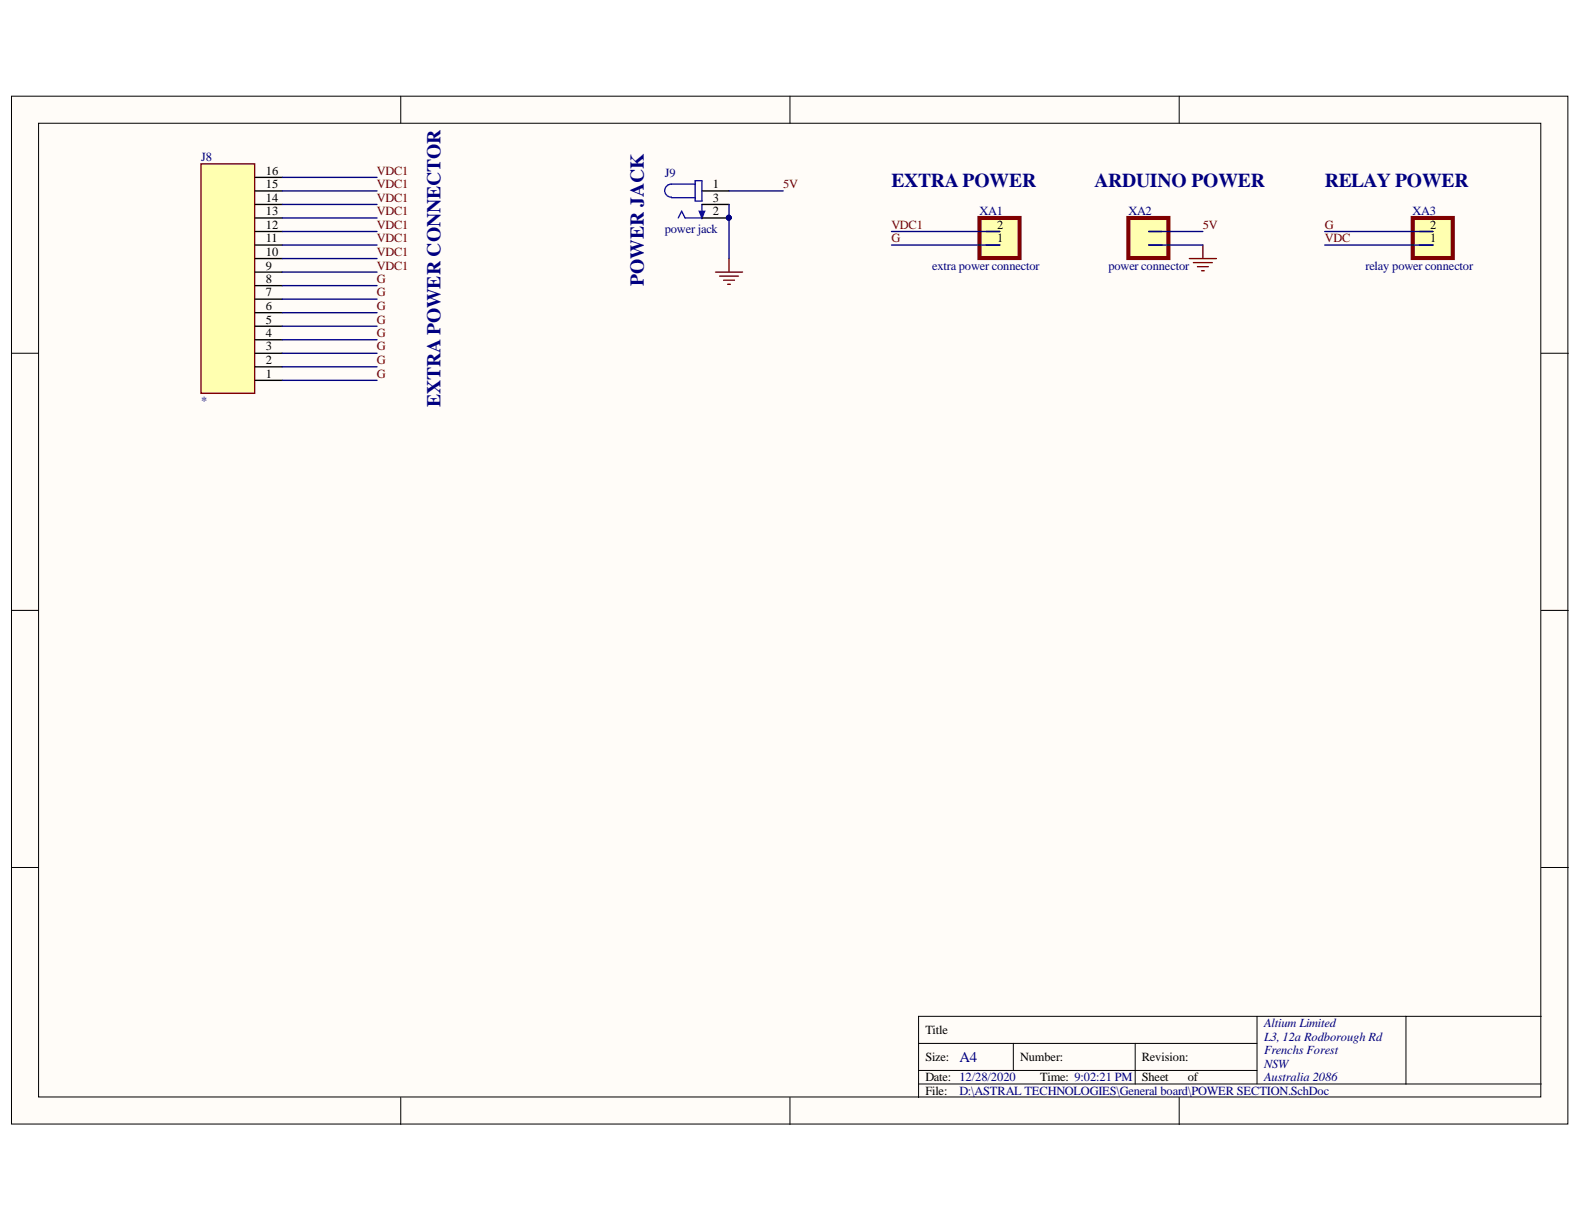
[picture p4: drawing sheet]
<svg xmlns="http://www.w3.org/2000/svg" width="279mm" height="216mm" viewBox="0 0 279 216" stroke-linecap="round" stroke-linejoin="round" font-family="sans-serif">
<g fill="#fffcf8" stroke="#000" stroke-width=".18">
<path d="M2 17h274.6v181.3h-274.6z"/>
<path d="M6.8 21.7h265v171.8h-265z"/>
</g>
<g fill="none" stroke="#000" stroke-width=".18">
<path d="M70.7 17v4.7M139.3 17v4.7M208 17v4.7M2 62.3h4.8M271.9 62.3h4.8M2 107.7h4.8M271.9 107.7h4.8M2 153h4.8M271.9 153h4.8M221.7 179.3v11.9M248 179.3h-86v14.3M271.9 179.3h-23.9v11.9"/>
<path d="M70.7 193.6v4.8M139.3 193.6v4.8M162 184h59.7M162 191.2h109.9M162 188.8h59.7M178.7 184v4.8M200.2 184v7.2M208 193.6v4.8"/>
</g>
<path d="M35.5 28.9h9.4v40.5h-9.4z" fill="#ffffb0" stroke="#800000" stroke-width=".24"/>
<g fill="none" stroke="#000" stroke-width=".24">
<path d="M45 38.4h4.8M45 36.1h4.8M45 33.7h4.8M45 31.3h4.8M45 59.9h4.8M45 57.5h4.8M45 55.2h4.8M45 52.8h4.8M45 50.4h4.8M45 48h4.8M45 45.6h4.8M45 43.2h4.8"/>
<path d="M45 40.8h4.8M45 67.1h4.8M45 64.7h4.8M45 62.3h4.8"/>
</g>
<path d="M118.4 32.5h4.2M118.4 34.9h4.2M122.6 31.9h1.2v3.6h-1.2zM123.8 36.1v2.3h-3l-.6-1.1-.6 1.1" fill="none" stroke="#00f" stroke-width=".24"/>
<path d="M123.3 37.3h1l-.5 1.1z" fill="#00f"/>
<path d="M118.4 32.5a1.15 1.15 0 0 0-1.2 1.1 1.15 1.15 0 0 0 1.2 1.2M123.3 37.3h1l-.5 1.1z" fill="none" stroke="#00f" stroke-width=".24"/>
<path d="M123.8 33.7h4.8M123.8 36.1h4.8M123.8 38.4h4.8" fill="none" stroke="#000" stroke-width=".24"/>
<circle cx="128.5" cy="38.4" r=".43" fill="#000080" stroke="#000080" stroke-width=".18"/>
<path d="M126.2 48h4.8M126.9 48.7h3.4M127.6 49.4h1.9M128.4 50.1h.4M128.6 45.6v2.4" fill="none" stroke="#800000" stroke-width=".24"/>
<path d="M249.2 38.4h7.1v7.1h-7.1z" fill="#ffffb0" stroke="#800000" stroke-width=".72"/>
<path d="M250.4 43.2h2.4M250.4 40.8h2.4" fill="none" stroke="#000" stroke-width=".24"/>
<path d="M172.8 38.4h7v7.1h-7z" fill="#ffffb0" stroke="#800000" stroke-width=".72"/>
<path d="M174 43.2h2.4M174 40.8h2.4" fill="none" stroke="#000" stroke-width=".24"/>
<path d="M209.8 45.6h4.8M210.5 46.3h3.3M211.2 47h1.9M211.9 47.8h.5M212.2 43.2v2.4" fill="none" stroke="#800000" stroke-width=".24"/>
<path d="M199 38.4h7.1v7.1h-7.1z" fill="#ffffb0" stroke="#800000" stroke-width=".72"/>
<path d="M202.6 40.8h2.4M202.6 43.2h2.4" fill="none" stroke="#000" stroke-width=".24"/>
<g fill="none" stroke="#000080" stroke-width=".24">
<path d="M49.8 31.3h16.7M49.8 33.7h16.7M49.8 36.1h16.7M49.8 38.4h16.7M128.6 36.1v9.5M128.6 33.7h9.5M49.8 40.8h16.7M49.8 43.2h16.7M49.8 45.6h16.7M49.8 48h16.7M49.8 52.8h16.7M49.8 50.4h16.7"/>
<path d="M49.8 55.2h16.7M49.8 57.5h16.7M49.8 59.9h16.7M157.2 40.8h19.2M157.2 43.2h19.2M202.6 40.8h9.6M202.6 43.2h9.6M233.7 40.8h19.1M233.7 43.2h19.1M49.8 62.3h16.7M49.8 64.7h16.7M49.8 67.1h16.7"/>
</g>
<circle cx="128.5" cy="38.4" r=".43" fill="#000080" stroke="#000080" stroke-width=".18"/>
<g font-size="3.5" fill="#000080">
<text x="157.2" y="32.9">EXTRA POWER</text>
<text x="193" y="32.9">ARDUINO POWER</text>
<text x="233.7" y="32.9">RELAY POWER</text>
<text x="113.5" y="50.4" transform="rotate(-90 113.5 50.4)">POWER JACK</text>
<text x="77.7" y="71.9" transform="rotate(-90 77.7 71.9)">EXTRA POWER CONNECTOR</text>
</g>
<text font-size="2.6" fill="#000080" x="169.2" y="187.3">A4</text>
<g font-size="2.2" fill="#000080">
<text x="35.5" y="28.5">J8</text>
<text x="117.3" y="31.2">J9</text>
<text x="117.3" y="41.1">power jack</text>
<text x="172.8" y="38">XA1</text>
<text x="199" y="38">XA2</text>
<text x="249.1" y="38">XA3</text>
<text x="164.4" y="47.5">extra power connector</text>
<text x="195.5" y="47.5">power connector</text>
<text x="240.9" y="47.5">relay power connector</text>
<text x="35.5" y="71.4">*</text>
<text x="223" y="181.2">Altium Limited</text>
<text x="223" y="183.6">L3, 12a Rodborough Rd</text>
<text x="223" y="186">Frenchs Forest</text>
<text x="223" y="188.3">NSW</text>
<text x="223" y="190.8">Australia 2086</text>
<text x="169.2" y="193.1">D:\ASTRAL TECHNOLOGIES\General board\POWER SECTION.SchDoc</text>
</g>
<g font-size="2.2">
<text x="46.9" y="35.6">14</text>
<text x="46.9" y="33.2">15</text>
<text x="46.9" y="30.8">16</text>
<text x="125.7" y="33.2">1</text>
<text x="125.7" y="35.6">3</text>
<text x="46.9" y="40.4">12</text>
<text x="46.9" y="38">13</text>
<text x="125.7" y="38">2</text>
<text x="175.9" y="40.4">2</text>
<text x="252.3" y="40.4">2</text>
<text x="46.9" y="47.5">9</text>
<text x="46.9" y="45.2">10</text>
<text x="46.9" y="42.7">11</text>
<text x="175.9" y="42.7">1</text>
<text x="252.3" y="42.7">1</text>
<text x="46.9" y="52.3">7</text>
<text x="46.9" y="49.9">8</text>
<text x="46.9" y="59.5">4</text>
<text x="46.9" y="57.1">5</text>
<text x="46.9" y="54.7">6</text>
<text x="46.9" y="64.3">2</text>
<text x="46.9" y="61.8">3</text>
<text x="46.9" y="66.6">1</text>
<text x="163.2" y="182.4">Title</text>
<text x="163.2" y="187.1">Size:</text>
<text x="163.2" y="190.8">Date: 12/28/2020</text>
<text x="180" y="187.1">Number:</text>
<text x="183.5" y="190.8">Time: 9:02:21 PM</text>
<text x="201.4" y="187.1">Revision:</text>
<text x="201.4" y="190.8">Sheet</text>
<text x="209.5" y="190.8">of</text>
<text x="163.2" y="193.1">File:</text>
</g>
<g font-size="2.2" fill="#800000">
<text x="66.5" y="30.8">VDC1</text>
<text x="66.5" y="33.2">VDC1</text>
<text x="66.5" y="35.6">VDC1</text>
<text x="138.1" y="33.2">5V</text>
<text x="66.5" y="38">VDC1</text>
<text x="66.5" y="40.4">VDC1</text>
<text x="157.2" y="40.4">VDC1</text>
<text x="212.1" y="40.4">5V</text>
<text x="233.7" y="40.4">G</text>
<text x="66.5" y="42.7">VDC1</text>
<text x="66.5" y="45.2">VDC1</text>
<text x="66.5" y="47.5">VDC1</text>
<text x="157.2" y="42.7">G</text>
<text x="233.7" y="42.7">VDC</text>
<text x="66.5" y="49.9">G</text>
<text x="66.5" y="52.3">G</text>
<text x="66.5" y="54.7">G</text>
<text x="66.5" y="57.1">G</text>
<text x="66.5" y="59.5">G</text>
<text x="66.5" y="61.8">G</text>
<text x="66.5" y="64.3">G</text>
<text x="66.5" y="66.6">G</text>
</g>
</svg>
